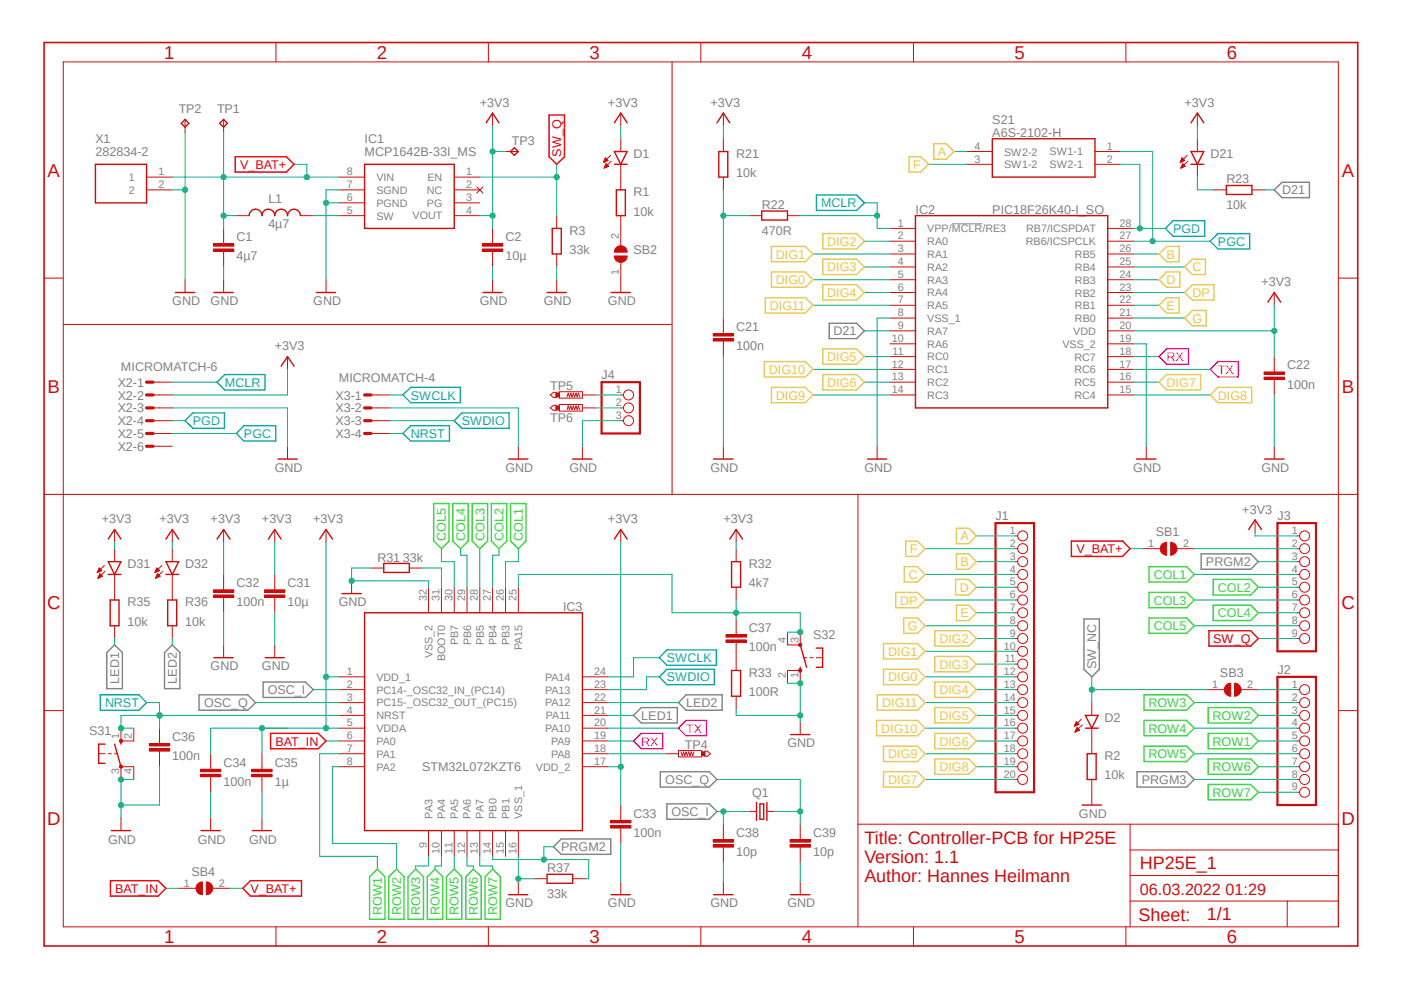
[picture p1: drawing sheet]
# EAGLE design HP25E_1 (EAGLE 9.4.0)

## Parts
C1  4µ7  C-EUC1206K  [C1206K]
C2  10µ  C-EUC1206K  [C1206K]
C21  100n  C-EUC0805K  [C0805K]
C22  100n  C-EUC0805K  [C0805K]
C31  10µ  C-EUC1206K  [C1206K]
C32  100n  C-EUC0805K  [C0805K]
C33  100n  C-EUC0805K  [C0805K]
C34  100n  C-EUC0805K  [C0805K]
C35  1µ  C-EUC1206K  [C1206K]
C36  100n  C-EUC0805K  [C0805K]
C37  100n  C-EUC0805K  [C0805K]
C38  10p  C-EUC0805K  [C0805K]
C39  10p  C-EUC0805K  [C0805K]
D1  LEDSML0805  [SML0805]
D2  LEDSML0805  [SML0805]
D21  LEDSML0805  [SML0805]
D31  LEDSML0805  [SML0805]
D32  LEDSML0805  [SML0805]
IC1  MCP1642B-33I_MS  [SOP65P490X110-8N]
IC2  PIC18F26K40-I_SO  [SOIC127P1030X265-28N]
IC3  STM32L072KZT6  [QFP80P900X900X160-32N]
J1  PINHD-1X20-BIG  [1X20-BIG]
J2  PINHD-1X9  [1X09-BIG]
J3  PINHD-1X9  [1X09-BIG]
J4  PINHD-1X3  [1X03]
L1  4µ7  L-USL4532P  [L4532P]
Q1  CRYSTALMM20SS  [MM20SS]
R1  10k  R-EU_R0805  [R0805]
R2  10k  R-EU_R0805  [R0805]
R3  33k  R-EU_R0805  [R0805]
R21  10k  R-EU_R0805  [R0805]
R22  470R  R-EU_R0805  [R0805]
R23  10k  R-EU_R0805  [R0805]
R31  33k  R-EU_R0805  [R0805]
R32  4k7  R-EU_R0805  [R0805]
R33  100R  R-EU_R0805  [R0805]
R35  10k  R-EU_R0805  [R0805]
R36  10k  R-EU_R0805  [R0805]
R37  33k  R-EU_R0805  [R0805]
S21  A6S-2102-H  [SOP254P980X450-4N]
S31  10-XX  [B3F-10XX]
S32  10-XX  [B3F-10XX]
SB1  SJ  [SJ]
SB2  SJ  [SJ]
SB3  SJ  [SJ]
SB4  SJ  [SJ]
TP1  TPB1,27  [B1,27]
TP2  TPB1,27  [B1,27]
TP3  TPB1,27  [B1,27]
TP4  PTR1B1,27  [B1,27]
TP5  PTR1PAD1-13  [P1-13]
TP6  PTR1PAD1-13  [P1-13]
X1  282834-2  [SHDR2W85P0X254_1X2_554X650X103]
X2  MICROMATCH-6  [MICROMATCH-6]
X3  MICROMATCH-4  [MICROMATCH-4]

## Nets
+3V3: C2.1 C22.1 C31.1 C32.1 C33.1 C34.1 C35.1 D1.A D21.A D31.A D32.A IC1.4(VOUT) IC2.20(VDD) IC3.1(VDD_1) IC3.5(VDDA) IC3.17(VDD_2) J3.1 R21.2 R32.2 TP3.TP X2.2
A: J1.1 S21.4(SW2-2)
B: IC2.26(RB5) J1.3
BAT_IN: IC3.6(PA0) SB4.1
C: IC2.25(RB4) J1.4
COL1: IC3.26(PB3) J3.4
COL2: IC3.27(PB4) J3.5
COL3: IC3.28(PB5) J3.6
COL4: IC3.29(PB6) J3.7
COL5: IC3.30(PB7) J3.8
D: IC2.24(RB3) J1.5
D21: IC2.9(RA7) R23.1
DIG0: IC2.5(RA3) J1.12
DIG1: IC2.3(RA1) J1.10
DIG2: IC2.2(RA0) J1.9
DIG3: IC2.4(RA2) J1.11
DIG4: IC2.6(RA4) J1.13
DIG5: IC2.11(RC0) J1.15
DIG6: IC2.13(RC2) J1.17
DIG7: IC2.16(RC5) J1.20
DIG8: IC2.15(RC4) J1.19
DIG9: IC2.14(RC3) J1.18
DIG10: IC2.12(RC1) J1.16
DIG11: IC2.7(RA5) J1.14
DP: IC2.23(RB2) J1.6
E: IC2.22(RB1) J1.7
F: J1.2 S21.3(SW1-2)
G: IC2.21(RB0) J1.8
GND: C1.2 C2.2 C21.2 C22.2 C31.2 C32.2 C33.2 C34.2 C35.2 C36.2 C38.2 C39.2 IC1.6(PGND) IC1.7(SGND) IC2.8(VSS_1) IC2.19(VSS_2) IC3.16(VSS_1) IC3.32(VSS_2) J4.3 R2.1 R3.1 R31.2 R33.1 R37.2 S31.3(P) S31.4(P1) S32.1(S) S32.2(S1) SB2.1 TP2.TP X1.2 X2.3 X3.2
LED1: IC3.21(PA11) R35.1
LED2: IC3.22(PA12) R36.1
MCLR: IC2.1(VPP/!MCLR!/RE3) R22.2 X2.1
N$1: IC1.5(SW) L1.1
N$2: D21.C R23.2
N$4: C21.1 R21.1 R22.1
N$5: D1.C R1.2
N$6: D2.C R2.2
N$7: C37.1 IC3.25(PA15) R32.1 S32.3(P) S32.4(P1)
N$8: C37.2 R33.2
N$9: J2.1 SB3.2
N$10: IC3.31(BOOT0) R31.1
N$11: R1.1 SB2.2
N$12: D32.C R36.2
N$14: D31.C R35.2
N$15: J4.2 TP6.TP
N$16: J4.1 TP5.TP
N$17: IC3.18(PA8) TP4.TP
NRST: C36.1 IC3.4(NRST) S31.1(S) S31.2(S1) X3.4
OSC_I: C38.1 IC3.2(PC14-_OSC32_IN_(PC14)) Q1.1
OSC_Q: C39.1 IC3.3(PC15-_OSC32_OUT_(PC15)) Q1.4
PGC: IC2.27(RB6/ICSPCLK) S21.1(SW1-1) X2.5
PGD: IC2.28(RB7/ICSPDAT) S21.2(SW2-1) X2.4
PRGM2: IC3.14(PB0) J3.3 R37.1
PRGM3: J2.8
ROW1: IC3.7(PA1) J2.5
ROW2: IC3.8(PA2) J2.3
ROW3: IC3.9(PA3) J2.2
ROW4: IC3.10(PA4) J2.4
ROW5: IC3.11(PA5) J2.6
ROW6: IC3.12(PA6) J2.7
ROW7: IC3.13(PA7) J2.9
RX: IC2.18(RC7) IC3.19(PA9)
SW_I: J3.2 SB1.2
SW_NC: D2.A SB3.1
SW_Q: IC1.1(EN) J3.9 R3.2
SWCLK: IC3.24(PA14) X3.1
SWDIO: IC3.23(PA13) X3.3
TX: IC2.17(RC6) IC3.20(PA10)
V_BAT+: C1.1 IC1.8(VIN) L1.2 SB1.1 SB4.2 TP1.TP X1.1
Unconnected: IC1.2(NC) IC1.3(PG) IC2.10(RA6) IC3.15(PB1) X2.6

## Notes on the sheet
- Title: Controller-PCB for HP25E
  Version: 1.1
  Author: Hannes Heilmann
